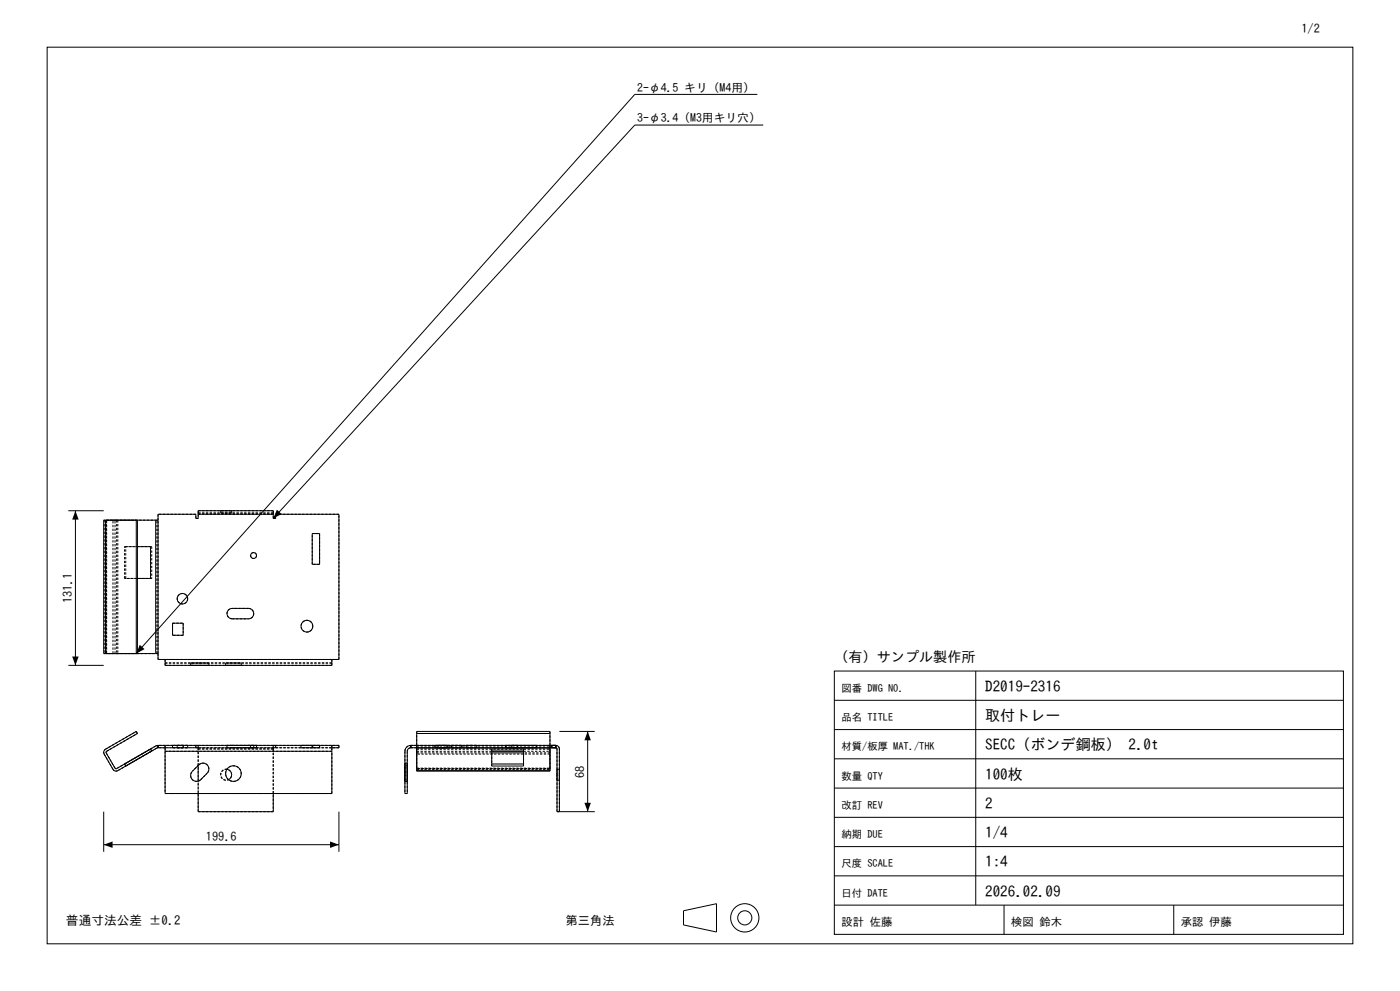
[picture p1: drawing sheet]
<svg xmlns="http://www.w3.org/2000/svg" width="420mm" height="297mm" viewBox="0 0 420 297" stroke-linecap="round" stroke-linejoin="round" font-family="sans-serif">
<g fill="none" stroke="#000" stroke-width=".3">
<path d="M14.1 14.1h391.8v268.8h-391.8zM227.2 28.3h-36.8l-149.5 167.6v-40M229 37.5h-38.6l-108.4 117.9M20.5 153.1h10.6M22.6 153.1v46.3M31.6 155.9h-.5v40h.5M31.6 155.9h15.1M31.6 155.9v40M41.2 155.9v40M46.7 155.9h.7M46.7 155.9v40M59.5 154.1v-1h22.5v1"/>
<path d="M59.5 154.1v1.3h-.7v-1.3h-11.4v43.5h54.3v-43.5h-19v1.3h-.7M59.5 154.1h22.5M82 154.1v1.3M93.7 159.9h2.2v9.2h-2.2zM41.2 163.8h4v9.6h-4M20.5 199.4h10.6M31.6 195.9h15.1M46.7 195.9h.7M49.5 197.6v1.8h50.1v-1.8M51.8 186.8h3.2v3.6h-3.2zM68.5 182.9l1.2-.6h4.9a1.56 1.56 0 0 1 1.5 1.6 1.56 1.56 0 0 1-1.5 1.6h-4.9a1.56 1.56 0 0 1-1.5-1 1.56 1.56 0 0 1 .3-1.6zM125 219.8h40"/>
<path d="M167.8 219.2h10.6M176.3 219.2v24.1M250.3 201.1h152.7v78.9h-152.7zM250.3 218.6h152.7M250.3 209.9h152.7M292.7 201.1v70.2M47.4 223.4l-.7 .2-11.9 6.8-.3-.2-2.6-4.6v-.3l9.3-5.5-.3-.6-9.3 5.3-.4 .5-.1 .7 2.8 4.9 .5 .4 .6 .1 12.4-7M47.4 223.4h54.3v.7h-2.1M47.4 224.1h2.1M47.4 223.4v.7M49.5 223.4v1.8M49.5 225.2v12.6h50.1v-12.6"/>
<path d="M49.5 225.2h50.1M59.5 229.4v4.7M59.5 237.8v5.5h22.5v-5.5M59.6 229.2a1.77 1.77 0 0 1 2.5 0 1.77 1.77 0 0 1 0 2.5l-1.9 2a1.77 1.77 0 0 1-2.5 0 1.77 1.77 0 0 1 0-2.5zM68.1 230.5a1.65 1.65 0 0 1 1.4 1.4 1.65 1.65 0 0 1-.9 1.8M99.6 223.4v1.8M123.2 223.4a1.77 1.77 0 0 0-1.7 1.8v12.6h.7v-12.6l.4-.9 .6-.2M123.2 224.1h43.6M123.2 223.4h43.6M123.2 223.4v.7M125 224.1v.1M125 231h40"/>
<path d="M125 224.2h40M125 223.4v-4.2h40v4.2M125 224.2v6.8M147.5 225.2h9.6M147.5 225.1h9.6v4.5h-9.6zM147.5 229h9.6M147.5 225.6h9.6M165 224.1v.1M165 224.2v6.8M166.8 224.1l.3 .4v18.8h11.3M166.8 223.4l.8 .4 .2 .7v18.8M166.8 223.4v.7"/>
<path d="M250.3 236.2h152.7M250.3 227.4h152.7M31.1 243.3v12M31.1 253.2h70.6M101.7 243.3v12M250.3 253.7h152.7M250.3 245h152.7M205.1 273l9.8-2.2v8.5l-9.8-2.1zM250.3 271.3h152.7M250.3 262.5h152.7M301.2 271.3v8.7M352.1 271.3v8.7"/>
<circle cx="54.7" cy="179.4" r="1.58"/>
<circle cx="76.1" cy="166.5" r=".89"/>
<circle cx="92.1" cy="187.7" r="1.77"/>
<circle cx="70" cy="231.8" r="2.35"/>
<circle cx="223.4" cy="275.1" r="4.2"/>
<circle cx="223.4" cy="275.1" r="2.12"/>
</g>
<g fill="none" stroke="#000" stroke-width=".3" stroke-dasharray=".7 .4" stroke-linecap="butt">
<path d="M31.3 155.9h-.2M31.3 155.9v40M31.8 155.9h.1M31.8 155.9v40M31.9 155.9v40M32 155.9h9.2M32 155.9h-.2M33.9 155.9h-2.6M34.5 155.9h-2.6M34.5 155.9h.5M35 155.9v40M35.3 155.9h-1.4"/>
<path d="M35.3 155.9v40M41.2 155.9h-6.2M47.1 155.9h-11.8M47.4 154.1v1.8M47.4 155.9h-.3M58.8 154.1h-11.4M58.8 155.4v-1.3M59.5 155.4h-.7M59.5 154.1v1.3M59.5 153.8v-.7M59.5 154.1v-.3M59.5 153.8h22.5"/>
<path d="M66.2 153.8h3.3M66.2 153.1h3.3M66.2 153.1v.7M69.5 153.8h-3.3M69.5 153.1h-3.3M69.5 153.8v-.7M82 154.1h-22.5M82 155.4v-1.3M82 154.1v-.3M82 153.8v-.7M82 153.8h-22.5M82 153.1h-22.5"/>
<path d="M82.7 154.1v1.3M82.7 155.4h-.7M93.7 159.9h2.2M95.9 159.9v9.2M101.7 154.1h-19M37.4 163.8h3.8M37.4 173.4v-9.6M37.7 163.8h7.8M37.7 173.4v-9.6M37.7 163.8h-.3M37.7 173.4h-.3M41.2 173.4h-3.8"/>
<path d="M45.5 173.4h-7.8M45.5 163.8v9.6M45.5 163.8h-.3M45.5 173.4h-.3M56.3 179.4a1.58 1.58 0 0 1-2.2 1.5 1.58 1.58 0 0 1-.4-2.6 1.58 1.58 0 0 1 2.5 .7l.1 .4M77 166.5a.89 .89 0 0 1-1.3 .8 .89 .89 0 0 1-.3-1.4 .89 .89 0 0 1 1.5 .2l.1 .4M93.7 169.1v-9.2M95.9 169.1h-2.2M31.3 195.9h2.6M31.3 195.9h-.2M31.8 195.9h.1M31.9 195.9h2.6"/>
<path d="M32 195.9h-.2M32 195.9v-40M33.9 195.9v-40M34.5 195.9h.5M34.5 195.9v-40M35 195.9h6.2M35.3 195.9h11.8M35.3 195.9h-1.4M41.2 195.9h-9.2M47.1 195.9v-40M47.4 195.9v-40M47.4 195.9v1.7"/>
<path d="M47.4 197.6h2.1M47.4 195.9h-.3M49.5 197.6v1.1M49.5 198.7v.7M49.5 198.7h50.1M49.5 199.4h50.1M51.8 186.8h3.2M51.8 190.4v-3.6M55 186.8v3.6M55 190.4h-3.2M57.2 198.7h.5M57.2 199.4h.5"/>
<path d="M57.2 199.4v-.7M59.6 198.7h3.1M59.6 198.7h-1.9M59.6 199.4h3.1M59.6 199.4h-1.9M60.2 198.7h2M60.2 198.7h-3M60.2 199.4h2M60.2 199.4h-3M62.7 198.7h-.5M62.7 199.4h-.5M62.7 199.4v-.7"/>
<path d="M67.7 198.7h4.7M67.7 199.4h4.7M67.7 198.7v.7M69.7 185.5a1.56 1.56 0 0 1-1.6-1.6 1.56 1.56 0 0 1 1.6-1.6M69.7 185.5h4.9M72.4 198.7h-4.7M72.4 199.4h-4.7M72.4 199.4v-.7M74.6 182.3h-4.9M74.6 182.3a1.56 1.56 0 0 1 1.5 1.6 1.56 1.56 0 0 1-1.5 1.6M93.8 187.7a1.77 1.77 0 0 1-2.5 1.6 1.77 1.77 0 0 1-.4-3 1.77 1.77 0 0 1 2.9 .9v.5M99.6 197.6h2.1"/>
<path d="M99.6 197.6h-50.1M99.6 197.6v1.1M99.6 198.7v.7M99.6 198.7h-50.1M101.7 197.6v-43.5M40.9 219.2l.3 .6M125 219.2v5.3M31.2 226v-1l.4-.5M31.6 224.5l9.3-5.3M32 225.2l9.2-5.4M32 225.2l-.1 .4M33.9 230.6l-2.7-4.6"/>
<path d="M34.5 230.2l-2.6-4.6M34.5 230.2l.5 .1M35.3 231h-.9l-.5-.4M37.4 229l7.8-4.5M37.7 229.6l7.8-4.5M37.7 229.6l-.3-.6M45.2 224.5l-7.8 4.5M45.5 225.1l-7.8 4.5M45.5 225.1l-.3-.6M46.7 223.6l.7-.2M46.7 223.6l-11.7 6.7M47.1 224.2l-11.8 6.8"/>
<path d="M47.4 223.4v.7M47.4 224.1v-.7M47.4 224.1l-.3 .1M49.5 223.4v.7M49.5 224.1v1.1M49.5 225.2v12.6M49.5 237.8h50.1M51.8 224.1h3.1M51.8 223.4h3.1M51.8 224.1v-.7M53.1 224.1h3.2M53.1 223.4h3.2"/>
<path d="M53.1 223.4v.7M54.9 224.1h-3.1M54.9 223.4h-3.1M54.9 224.1v-.7M56.3 224.1h-3.2M56.3 223.4h-3.2M56.3 224.1v-.7M58.7 224.1h-11.3M58.7 223.4h-11.3M58.7 224.1v-.7M59.5 224.1h-.8M59.5 223.4h-.8"/>
<path d="M59.5 224.1v-.7M59.5 224.5v-1.1M59.5 237.8v-3.7M59.5 229.4v-4.9M59.5 224.1v.4M59.5 224.5h22.5M59.6 229.2a1.77 1.77 0 0 1 2.5 0 1.77 1.77 0 0 1 0 2.5M59.6 229.2l-1.9 2M60.2 233.7l1.9-2M60.2 233.7a1.77 1.77 0 0 1-2.5 0 1.77 1.77 0 0 1 0-2.5M67.7 231.8a2.35 2.35 0 0 1 3.3-2.1 2.35 2.35 0 0 1 .5 4 2.35 2.35 0 0 1-3.8-1.3v-.6M68.1 230.5a1.65 1.65 0 0 0-1.9 1.9 1.65 1.65 0 0 0 2.4 1.3"/>
<path d="M68.1 224.1h1.5M68.1 223.4h1.5M68.1 223.4v.7M69.5 232.2a1.65 1.65 0 0 0-2.3-1.5 1.65 1.65 0 0 0-.4 2.7 1.65 1.65 0 0 0 2.6-.8l.1-.4M69.6 224.1h-1.5M69.6 224.1h5M69.6 223.4h-1.5M69.6 223.4h5M74.6 224.1h-5M74.6 224.1h1.5M74.6 223.4h-5M74.6 223.4h1.5"/>
<path d="M75.2 224.1h1.8M75.2 223.4h1.8M75.2 223.4v.7M76.1 224.1h-1.5M76.1 223.4h-1.5M76.1 223.4v.7M77 224.1h-1.8M77 223.4h-1.8M77 224.1v-.7M82 224.1h-22.5M82 223.4h-22.5M82 224.1v.4"/>
<path d="M82 224.1v-.7M82 224.5v13.3M82 224.5v18.8M82 224.5v-1.1M82.7 224.1v-.7M82.7 224.1h-.7M82.7 223.4h-.7M90.3 224.1h3.5M90.3 223.4h3.5M90.3 223.4v.7M93.7 224.1h2.2M93.7 223.4h2.2"/>
<path d="M93.7 224.1v-.7M93.8 224.1h-3.5M93.8 223.4h-3.5M93.8 224.1v-.7M95.9 224.1h-2.2M95.9 223.4h-2.2M95.9 224.1v-.7M99.6 223.4v.7M99.6 224.1h-50.1M99.6 224.1v1.1M99.6 237.8v-12.6M99.6 225.2h-50.1"/>
<path d="M101.7 224.1v-.7M101.7 224.1h-19M101.7 223.4h-19M121.5 225.2a1.77 1.77 0 0 1 1.7-1.8M121.5 225.2v12.6M121.5 233.7v-2M121.5 229.2v-.5M121.5 228.7v3M121.5 229.2v2M121.5 233.7v.5M121.5 234.2v-3M121.5 231.8v-2.3"/>
<path d="M121.5 229.5v4.7M121.5 234.2v-2.4M121.5 228.7h.7M121.5 234.2h.7M121.5 229.5h.7M122.2 225.2v12.6M122.2 237.8h-.7M122.2 233.7v-2M122.2 229.2v-.5M122.2 228.7v3M122.2 229.2v2M122.2 233.7v.5"/>
<path d="M122.2 234.2v-3M122.2 231.8v-2.3M122.2 229.5v4.7M122.2 234.2v-2.4M123.2 223.4v.7M123.2 224.1v-.7M123.2 224.1l-.6 .2-.4 .9M125 224.1h40M125 224.1h-1.8M125 223.4h40M125 223.4h-1.8M125 223.4v.7"/>
<path d="M125 223.6h40M125 223.6v-.2M125 231.1v-.5M125 226v4.6M125 226v-1.5M125 223.4v1.8M125 225.2v.4M125 225.6v4.6M125 230.2v.2M125 230.4v-.1M125 230.3v-6.7M125 230.6h40"/>
<path d="M125 230.2h40M125 224.5h40M125 225.2h22.5M130.5 224.1h3.6M130.5 223.4h3.6M130.5 224.1v-.7M131.4 224.1h3.6M131.4 223.4h3.6M131.4 223.4v.7M133.2 224.1h-1.8M133.2 223.4h-1.8M134.1 224.1h-3.6"/>
<path d="M134.1 223.4h-3.6M134.1 224.1v-.7M135 224.1h-1.8M135 223.4h-1.8M135 223.4v.7M135.4 224.1h3.1M135.4 223.4h3.1M135.4 224.1v-.7M138.5 224.1h-3.1M138.5 223.4h-3.1M138.5 224.1v-.7M139.9 224.1h3.1"/>
<path d="M139.9 223.4h3.1M139.9 223.4v.7M141.4 224.1h-1.5M141.4 223.4h-1.5M143 224.1h-1.6M143 223.4h-1.6M143 223.4v.7M147.5 224.5v4.5M147.5 229.6v-.6M147.5 225.1v-.6M147.5 225.6h-22.5M151.8 224.1h9.2"/>
<path d="M151.8 223.4h9.2M151.8 224.1v-.7M153.5 224.1h1.8M153.5 223.4h1.8M153.5 223.4v.7M154.4 224.1h-.9M154.4 223.4h-.9M155.3 224.1h-.9M155.3 223.4h-.9M155.3 223.4v.7M157.1 229v-4.5M157.1 224.5h-9.6"/>
<path d="M157.1 229.6v-.6M157.1 225.1v-.6M157.1 225.2h7.9M161 224.1h-9.2M161 223.4h-9.2M161 224.1v-.7M165 223.4v.7M165 223.6v-.2M165 231.1v-.5M165 230.6v-4.6M165 226v-1.5M165 224.5v-5.3"/>
<path d="M165 225.2v-1.8M165 225.2v.4M165 230.2v-4.6M165 230.2v.2M165 230.4v-.1M165 223.6v6.7M165 230.3h-40M165 226h-40M165 225.6h-7.9M165 230.4h-40M165.5 224.1h1.3M165.5 223.4h1.3"/>
<path d="M165.5 224.1v-.7M166.8 224.1v-.7M166.8 224.1h-1.8M166.8 224.1h-1.3M166.8 223.4h-1.8M166.8 223.4h-1.3M166.8 224.1l.3 .4M167.1 232.2v-1.7M167.1 230.5v3.3M167.1 233.8v-1.6M167.8 224.5l-.2-.7-.8-.4M167.8 232.2v-1.7"/>
<path d="M167.8 230.5v3.3M167.8 233.8v-1.6M167.8 230.5h-.7M167.8 233.8h-.7M59.5 243.3v-18.8M82 243.3h-22.5M167.1 243.3h.7M167.1 243.3v-18.8M167.8 243.3v-18.8"/>
</g>
<path d="M22.6 153.1l1 2.6h-1.9zM83.1 152.8l1.4 1.3-2.5 1.3zM21.7 196.8h1.9l-1 2.6zM41.9 193.2l1.5 1.3-2.5 1.4zM176.3 219.2l1 2.7h-2zM31.1 253.2l2.7-1v1.9zM99 252.2l2.7 1-2.7 .9zM175.3 240.6h2l-1 2.7z" fill="#000"/>
<g font-size="4.5">
<text x="295.6" y="207.3">D2019-2316</text>
<text x="295.6" y="216.1">取付トレー</text>
<text x="295.6" y="224.9">SECC（ボンデ鋼板） 2.0t</text>
<text x="295.6" y="233.6">100枚</text>
<text x="295.6" y="242.4">2</text>
<text x="295.6" y="251.2">1/4</text>
<text x="295.6" y="259.9">1:4</text>
<text x="295.6" y="268.7">2026.02.09</text>
</g>
<text font-size="4.2" x="250.3" y="198.3">（有）サンプル製作所</text>
<text font-size="3.8" x="19.8" y="277.2">普通寸法公差 ±0.2</text>
<g font-size="3.7">
<text x="390.4" y="9.9">1/2</text>
<text x="21.6" y="180.8" transform="rotate(-90 21.6 180.8)">131.1</text>
<text x="175.3" y="233.1" transform="rotate(-90 175.3 233.1)">68</text>
<text x="61.8" y="252.2">199.6</text>
<text x="169.7" y="277.2">第三角法</text>
</g>
<g font-size="3.5">
<text x="191.1" y="27.4">2-φ4.5 キリ（M4用）</text>
<text x="191.1" y="36.6">3-φ3.4（M3用キリ穴）</text>
</g>
<g font-size="3.4">
<text x="252.4" y="277.5">設計 佐藤</text>
<text x="303.3" y="277.5">検図 鈴木</text>
<text x="354.2" y="277.5">承認 伊藤</text>
</g>
<g font-size="3.1">
<text x="252.4" y="207.3">図番 DWG NO.</text>
<text x="252.4" y="216.1">品名 TITLE</text>
<text x="252.4" y="224.9">材質/板厚 MAT./THK</text>
<text x="252.4" y="233.6">数量 QTY</text>
<text x="252.4" y="242.4">改訂 REV</text>
<text x="252.4" y="251.2">納期 DUE</text>
<text x="252.4" y="259.9">尺度 SCALE</text>
<text x="252.4" y="268.7">日付 DATE</text>
</g>
</svg>
